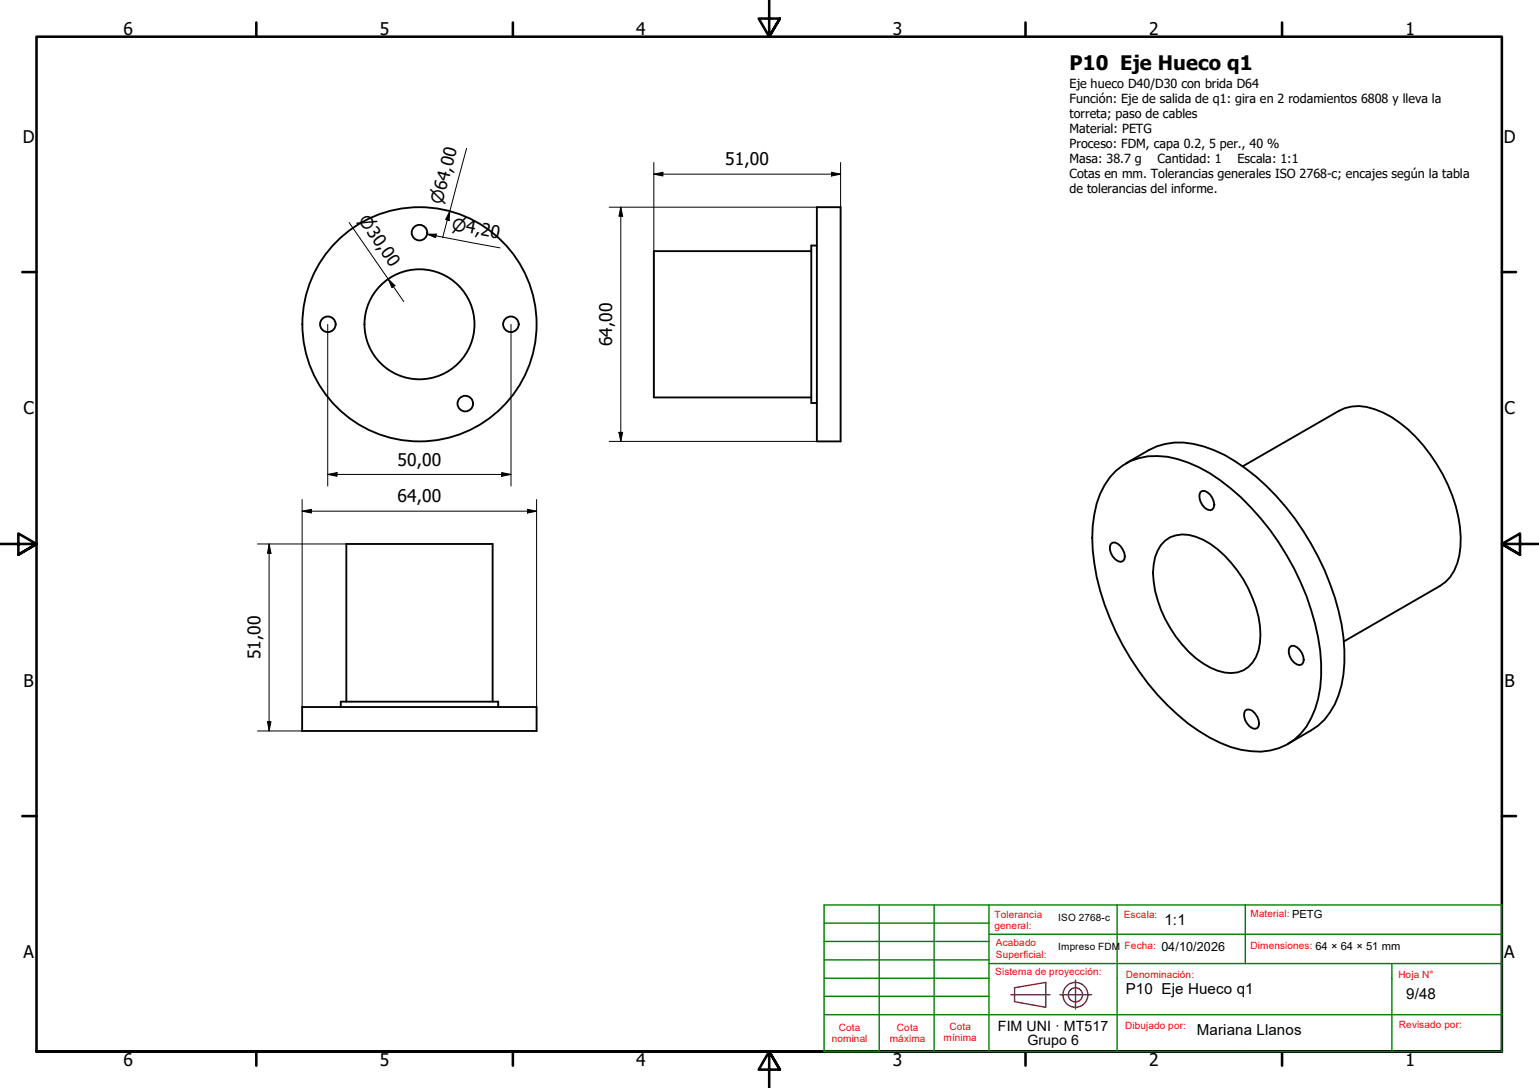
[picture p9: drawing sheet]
<svg xmlns="http://www.w3.org/2000/svg" width="420mm" height="297mm" viewBox="0 0 420 297" stroke-linecap="round" stroke-linejoin="round" font-family="sans-serif">
<!-- layer: Visible (ISO) -->
<g fill="none" stroke="#000" stroke-width=".51">
<path d="M223 56.6h6.5v63.9h-6.5zM221.5 68.6h-43v39.9h43M223 67h-1.5v43h1.5M304.7 128.5a16.7 16.7 0 0 1 14-3.8 36.9 36.9 0 0 1 17.3 8.6 72 72 0 0 1 24.4 44.4 31.6 31.6 0 0 1-3.7 20.7 15.5 15.5 0 0 1-15.1 6.7 34.3 34.3 0 0 1-17.2-7.6 71.8 71.8 0 0 1-25.6-43.7 35.5 35.5 0 0 1 1.6-19l1.2-2.4 1.4-2.1zM307.3 126.5l6.4-3.6a18.5 18.5 0 0 1 15-1 46.6 46.6 0 0 1 19.7 13.5 72.5 72.5 0 0 1 18.4 38.6 33.3 33.3 0 0 1-2.4 18.3 15.9 15.9 0 0 1-6.5 7.1l-6.4 3.7M327.7 134.4l.5-.4a3.6 3.6 0 0 1 3.1 4.6l-.3 .5a2.24 2.24 0 0 1-2.8-1.3 3.4 3.4 0 0 1-.5-3.4zM339.3 127.3l26.2-15.1a11.4 11.4 0 0 1 9.8-.5 32.2 32.2 0 0 1 15.2 12.4 40.4 40.4 0 0 1 8.2 25.2 12.7 12.7 0 0 1-5.6 10.7l-26.2 15.1M303.3 148.5a1.73 1.73 0 0 1 2.6 .6 3.8 3.8 0 0 1 1.1 3.6l-.5 .5a2.29 2.29 0 0 1-2.7-1.3 3.3 3.3 0 0 1-.5-3.4zM318.1 147.6a8.3 8.3 0 0 1 8.4-1.1 24.7 24.7 0 0 1 11.4 9.4 29.6 29.6 0 0 1 6.1 19.6 8.3 8.3 0 0 1-7.8 8.3 17.4 17.4 0 0 1-11.7-5.8 33.1 33.1 0 0 1-9.7-21.6 11.7 11.7 0 0 1 3.3-8.8zM352.1 176.7a1.73 1.73 0 0 1 2.7 .6 3.8 3.8 0 0 1 1 3.6l-.4 .5a2.34 2.34 0 0 1-2.8-1.3 3.3 3.3 0 0 1-.5-3.4zM82.5 193h64v6.6h-64zM93 193v-1.4h43v1.4"/>
<path d="M94.6 191.6v-43.1h39.9v43.1M339.9 194a1.81 1.81 0 0 1 2.7 .7 3.8 3.8 0 0 1 1 3.6l-.4 .5a2.3 2.3 0 0 1-2.8-1.3 3.3 3.3 0 0 1-.5-3.5z"/>
<circle cx="114.5" cy="63.5" r="2.13"/>
<circle cx="89.5" cy="88.5" r="2.13"/>
<circle cx="114.5" cy="88.5" r="15"/>
<circle cx="114.5" cy="88.5" r="32"/>
<circle cx="139.5" cy="88.5" r="2.13"/>
<circle cx="127" cy="110.2" r="2.13"/>
</g>
<!-- layer: Borde (ISO) -->
<g fill="none" stroke="#000" stroke-width=".7">
<path d="M70 6.1v3.9M140 6.1v3.9M210 0v10l-2.9-4.9h5.8l-2.9 4.9 2.9-4.9M280 6.1v3.9M350 6.1v3.9M6.1 74.3h3.9M410 74.3h3.9M0 148.5h10l-5-2.8v5.7l5-2.9-5 2.9M420 148.5h-10l5-2.8v5.7l-5-2.9 5 2.9M6.1 222.8h3.9M410 222.8h3.9M10 287.1v-277.1h400v277.1h-400h400"/>
<path d="M70 287.1v3.8M140 287.1v3.8M212.9 292l-2.9-4.9 2.9 4.9h-5.8l2.9-4.9v9.9M280 287.1v3.8M350 287.1v3.8"/>
</g>
<g fill="none" stroke="#800040" stroke-width=".38">
<path d="M276 271.6h10.6M277 269.7l8.5-1.5v6.8l-8.5-1.5zM289.4 271.6h8.6M293.6 267.6v7.8"/>
<circle cx="293.6" cy="271.6" r="3.4"/>
<circle cx="293.6" cy="271.6" r="1.94"/>
</g>
<g fill="none" stroke="#008000" stroke-width=".38">
<path d="M225 257h45M225 252h45M240 247.1v40h30M255 247.1v40M270 247.1h35v40M270 255.1h140M305 247.1h35M225 277h185M225 272h45M225 267.1h45M225 262.1h45M270 263.1h140"/>
<path d="M340 263.1v-16h70v40h-140M380 263.1v24M225 287.1v-40h45v40"/>
</g>
<path d="M225 287.1h15" fill="none" stroke="#008000" stroke-width=".51"/>
<!-- layer: Cota (ISO) -->
<g fill="none" stroke="#000" stroke-width=".27">
<path d="M122.8 57.6l-.2 2.6-.9-.3zM127.4 40.5l-6.6 24.4M166.3 56.6h56.7M169.5 56.6l.5 2.4h-1zM169.5 56.6v63.9M178.5 47.5l2.5-.5v1.1zM178.5 47.5h51M178.5 44.4v64.1M227 47l2.5 .5-2.5 .6zM229.5 44.4v76.1M95.3 60.8l14.9 21.5M106 76.2l1.8 1.8-.8 .5z"/>
<path d="M116.6 63.9h2.5l-.2 1zM116.6 63.9l19.9 3.8M89.5 88.6v44.1M139.5 88.6v44.1M169 118h1l-.5 2.5zM82.5 139.6l2.5-.5v1zM82.5 139.6h64M82.5 136.4v56.6M89.5 129.5l2.5-.5v1zM89.5 129.5h50M137 129l2.5 .5-2.5 .5zM144 139.1l2.5 .5-2.5 .5z"/>
<path d="M146.5 136.4v56.6M166.3 120.5h56.7M70.3 148.5h24.3M73.5 148.5l.5 2.6h-1zM73.5 148.5v51.1M70.3 199.6h12.2M73 197h1l-.5 2.6z"/>
</g>
<g fill="#000">
<path d="M169.5 56.6l.5 2.4h-1zM178.5 47.5l2.5-.5v1.1zM227 47l2.5 .5-2.5 .6zM106 76.2l1.8 1.8-.8 .5zM116.6 63.9h2.5l-.2 1zM122.8 57.6l-.2 2.6-.9-.3zM169 118h1l-.5 2.5zM82.5 139.6l2.5-.5v1zM89.5 129.5l2.5-.5v1zM137 129l2.5 .5-2.5 .5zM73.5 148.5l.5 2.6h-1zM144 139.1l2.5 .5-2.5 .5z"/>
<path d="M73 197h1l-.5 2.6z"/>
</g>
<text font-size="5.5" x="292" y="19.2">P10 Eje Hueco q1</text>
<g font-size="4.8">
<text x="33.7" y="9.6">6</text>
<text x="103.7" y="9.6">5</text>
<text x="173.7" y="9.6">4</text>
<text x="243.7" y="9.6">3</text>
<text x="313.7" y="9.6">2</text>
<text x="383.7" y="9.6">1</text>
<text x="6.2" y="38.9">D</text>
<text x="410.5" y="38.9">D</text>
<text x="198" y="45.1">51,00</text>
<text x="167.1" y="94.5" transform="rotate(-90 167.1 94.5)">64,00</text>
<text x="6.4" y="113.1">C</text>
<text x="410.7" y="113.1">C</text>
<text x="108.5" y="127.1">50,00</text>
<text x="108.5" y="137.1">64,00</text>
<text x="71.1" y="180" transform="rotate(-90 71.1 180)">51,00</text>
<text x="6.4" y="187.4">B</text>
<text x="410.7" y="187.4">B</text>
<text x="6.4" y="261.7">A</text>
<text x="410.7" y="261.7">A</text>
<text x="33.7" y="290.9">6</text>
<text x="103.7" y="290.9">5</text>
<text x="173.7" y="290.9">4</text>
<text x="243.7" y="290.9">3</text>
<text x="313.7" y="290.9">2</text>
<text x="383.7" y="290.9">1</text>
</g>
<g font-size="4.6">
<text x="97.7" y="60" transform="rotate(55 97.7 60)">⌀30,00</text>
<text x="120.7" y="56" transform="rotate(-75 120.7 56)">⌀64,00</text>
<text x="123.2" y="62.7" transform="rotate(11 123.2 62.7)">⌀4,20</text>
</g>
<g font-size="4.1">
<text x="317.9" y="252.7">1:1</text>
<text x="307.3" y="271.4">P10 Eje Hueco q1</text>
<text x="383.9" y="272.8">9/48</text>
<text x="326.7" y="282.6">Mariana Llanos</text>
</g>
<g font-size="3.9">
<text x="272.4" y="281.4">FIM UNI · MT517</text>
<text x="280.5" y="285.3">Grupo 6</text>
</g>
<g font-size="3.4">
<text x="292" y="23.9">Eje hueco D40/D30 con brida D64</text>
<text x="292" y="28.1">Función: Eje de salida de q1: gira en 2 rodamientos 6808 y lleva la</text>
<text x="292" y="32.1">torreta; paso de cables</text>
<text x="292" y="36.2">Material: PETG</text>
<text x="292" y="40.4">Proceso: FDM, capa 0.2, 5 per., 40 %</text>
<text x="292" y="44.5">Masa: 38.7 g</text>
<text x="316" y="44.5">Cantidad: 1</text>
<text x="337.8" y="44.5">Escala: 1:1</text>
<text x="292" y="48.6">Cotas en mm. Tolerancias generales ISO 2768-c; encajes según la tabla</text>
<text x="292" y="52.8">de tolerancias del informe.</text>
<text x="317.1" y="259.7">04/10/2026</text>
</g>
<g font-size="2.7" fill="#f00">
<text x="271.5" y="250.5">Tolerancia</text>
<text x="306.8" y="250.7">Escala:</text>
<text x="341.4" y="250.4">Material: PETG</text>
<text x="271.5" y="253.7">general:</text>
<text x="271.9" y="258.4">Acabado</text>
<text x="271.9" y="261.5">Superficial:</text>
<text x="307" y="259.1">Fecha:</text>
<text x="341.4" y="259">Dimensiones: 64 × 64 × 51 mm</text>
<text x="271.7" y="266.3">Sistema de proyección:</text>
<text x="307.3" y="267.1">Denominación:</text>
<text x="381.8" y="267.1">Hoja N°</text>
<text x="229" y="281.5">Cota</text>
<text x="244.9" y="281.5">Cota</text>
<text x="259.2" y="281.1">Cota</text>
<text x="307.1" y="281">Dibujado por:</text>
<text x="381.9" y="280.7">Revisado por:</text>
<text x="227.1" y="284.6">nominal</text>
<text x="243" y="284.6">máxima</text>
<text x="257.6" y="284.3">mínima</text>
</g>
<g font-size="2.7">
<text x="288.9" y="251.4">ISO 2768-c</text>
<text x="288.9" y="259.3">Impreso FDM</text>
</g>
</svg>
